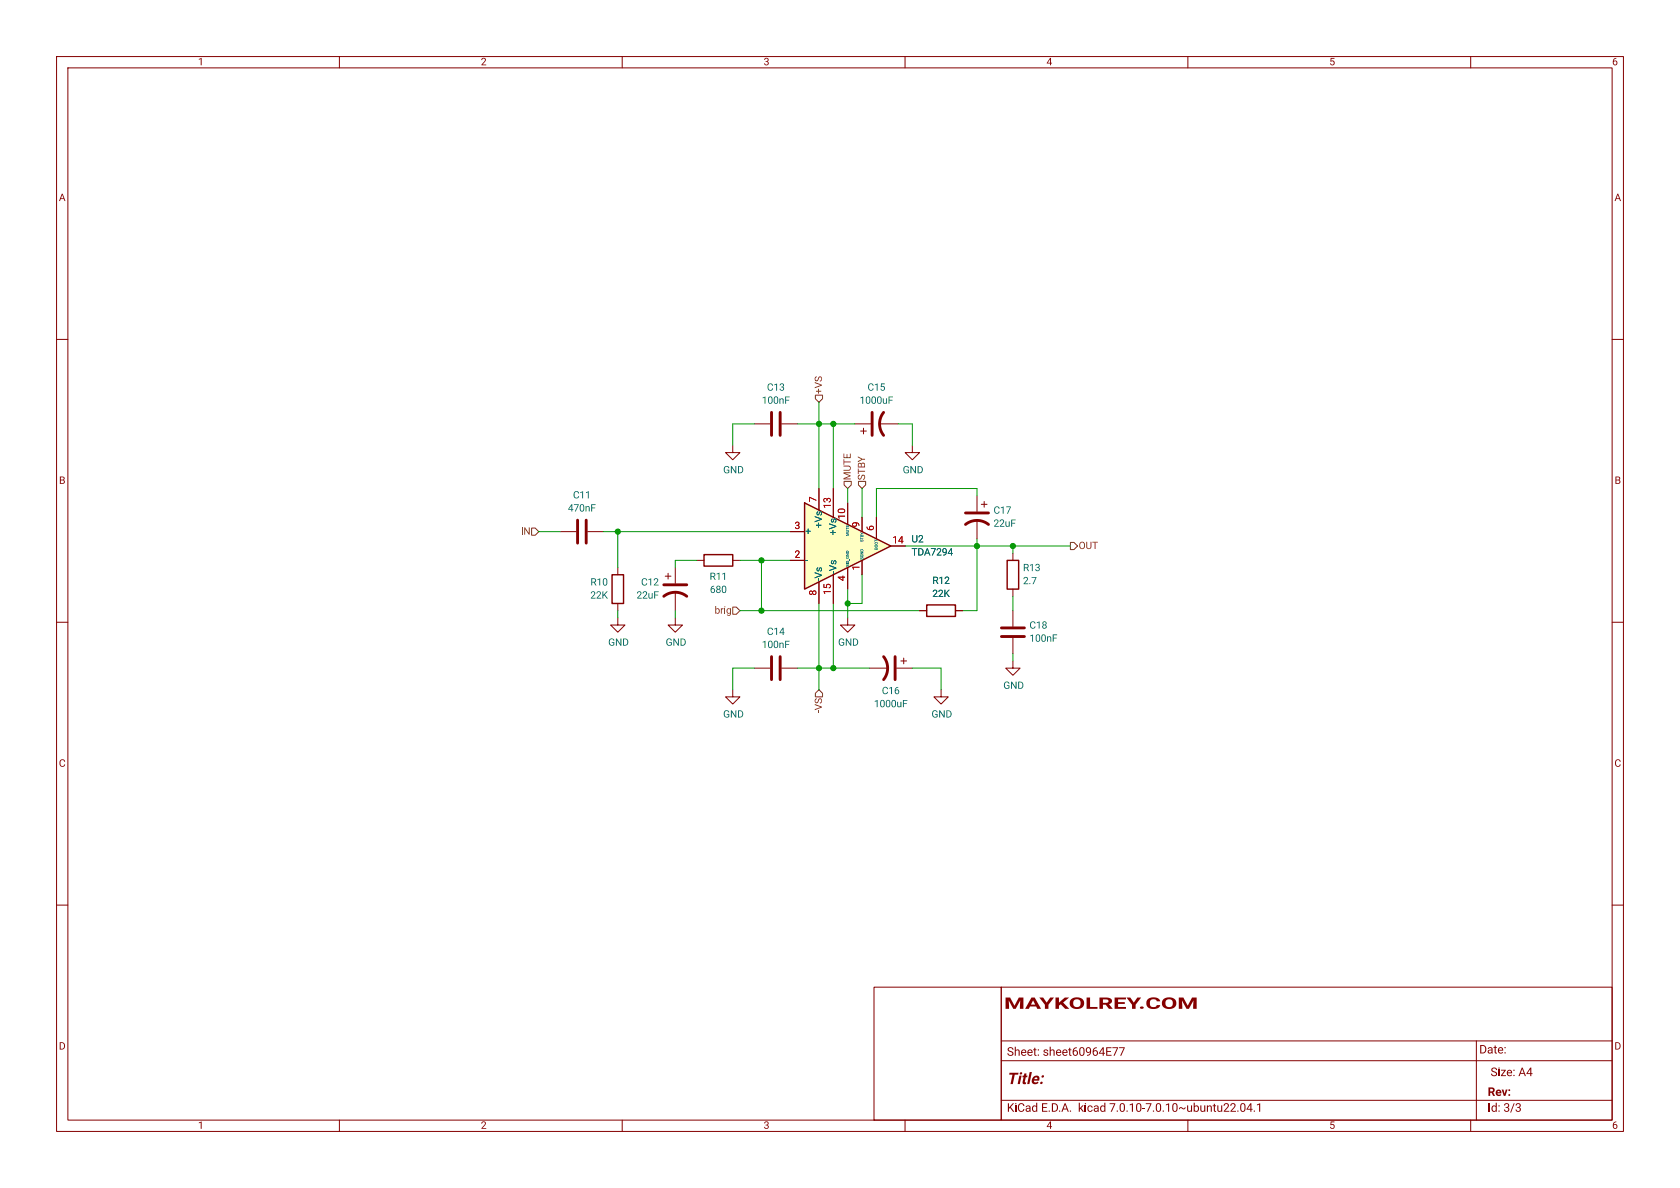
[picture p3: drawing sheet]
<svg xmlns="http://www.w3.org/2000/svg" width="297mm" height="210mm" viewBox="0 0 297 210" stroke-linecap="round" stroke-linejoin="round" font-family="sans-serif">
<g fill="none" stroke="#840000" stroke-width=".18">
<path d="M10 10h277v190h-277zM12 12h273v186h-273zM60 10v2M110 10v2M160 10v2M210 10v2M260 10v2M10 60h2M285 60h2M133.3 74.9h2.8M138.2 74.9h2.8M151.1 74.9h2.8"/>
<path d="M152.1 76.2h1.1M152.7 75.7v1M155.4 74.9h3.3M161.3 78.7v1.3h1.3l-1.3 1.3-1.3-1.3h1.3M123.2 99.1h1.3M129.5 99.1h1.3M172.7 87.6v2.8M172.7 91.9v3.4M173.5 89.2h1M174 88.6v1.1M179.1 97.8v1.3M10 110h2"/>
<path d="M109.2 109.2v1.3h1.3l-1.3 1.3-1.3-1.3h1.3M117.6 101.9h1M118.1 101.3v1.1M119.4 109.2v1.3h1.2l-1.2 1.3-1.3-1.3h1.3M119.4 100.3v2.8M119.4 104.6v3.4M153.7 118.1h3.3M158.5 118.1h2.8M159.3 116.8h1M159.8 116.3v1M162.6 108h1.2M168.9 108h1.3"/>
<path d="M179.1 116.8v1.3h1.2l-1.2 1.3-1.3-1.3h1.3M179.1 104.1v1.3M179.1 108v2.7M179.1 112.8v2.8M285 110h2M166.4 121.9v1.3h1.2l-1.2 1.3-1.3-1.3h1.3M10 160h2M285 160h2M154.5 174.5h22.5v23.5h-22.5zM177 174.5h108v23.5h-108zM60 198v2M110 198v2"/>
<path d="M160 198v2M177 194.5h108M177 187.5h108M177 184h108M210 198v2M260 198v2M261 184v14"/>
</g>
<path d="M136.4 72.9v4.1M137.9 72.9v4.1M154.2 72.9v4.1M156.2 72.9a3.3 3.3 0 0 0 0 4.1M170.7 92.7a3.3 3.3 0 0 1 4.1 0M170.7 90.7h4.1M117.3 105.4a3.3 3.3 0 0 1 4.1 0M117.3 103.4h4.1M156.2 116.1a3.3 3.3 0 0 1 0 4M158.2 116.1v4M177 111h4.1M177 112.5h4.1" fill="none" stroke="#840000" stroke-width=".51"/>
<path d="M124.5 98h5v2.1h-5zM178.1 99.1h2v5h-2zM163.8 106.9h5.1v2.1h-5.1z" fill="none" stroke="#840000" stroke-width=".25"/>
<path d="M142.2 88.9l15.3 7.6-15.3 7.6z" fill="#ffffc2"/>
<path d="M142.2 88.9l15.3 7.6-15.3 7.6z" fill="none" stroke="#840000" stroke-width=".25"/>
<path d="M139.7 99.1h2.5M139.7 94h2.5M147.3 86.4v5M149.9 88.9v3.8M152.4 99.1v2.5M147.3 101.6v5.1" fill="none" stroke="#840000" stroke-width=".18"/>
<path d="M142.8 93.5h.2v.3h.3v.2h-.3v.4h-.2v-.4h-.4v-.2h.4z" fill="#006464"/>
<g fill="none" stroke="#840000" stroke-width=".18">
<path d="M129.5 78.7v1.3h1.3l-1.3 1.3-1.2-1.3h1.2M99.1 94h2.8M103.9 94h2.8M139.7 94h2.5M139.7 99.1h2.5M144.8 86.4v3.8M147.3 86.4v5M149.9 88.9v3.8M152.4 91.4v2.6M152.4 99.1v2.5M154.9 91.4v3.9M109.2 100.3v1.3"/>
<path d="M109.2 106.7v1.3M133.3 118.1h2.8M138.2 118.1h2.8M144.8 102.9v3.8M147.3 101.6v5.1M149.9 109.2v1.3h1.2l-1.2 1.3-1.3-1.3h1.3M149.9 100.3v3.8M129.5 121.9v1.3h1.3l-1.3 1.3-1.2-1.3h1.2"/>
</g>
<path d="M102.1 91.9v4.1M103.6 91.9v4.1M136.4 116.1v4M137.9 116.1v4" fill="none" stroke="#840000" stroke-width=".51"/>
<path d="M108.2 101.6h2v5.1h-2z" fill="none" stroke="#840000" stroke-width=".25"/>
<path d="M144.1 69.9h1.3v.6l-.6 .6-.7-.6zM94 93.3h.6l.6 .7-.6 .6h-.6zM149.2 85.1h1.3v.6l-.6 .7-.7-.7zM151.8 85.1h1.2v.6l-.6 .7-.6-.7zM189.2 95.9h.7l.6 .6-.6 .7h-.7zM129.5 107.3h.7l.6 .7-.6 .6h-.7zM144.8 121.9l.6 .7v.6h-1.3v-.6z" fill="none" stroke="#725600" stroke-width=".18"/>
<g fill="none" stroke="#009600" stroke-width=".18">
<path d="M133.3 74.9h-3.8v3.8M141 74.9h10.1M144.8 71.1v15.3M147.3 74.9v11.5M158.7 74.9h2.6v3.8M95.2 94h3.9M106.7 94h33M109.2 94v6.3M123.2 99.1h-3.8v1.2M130.8 99.1h8.9M134.6 99.1v8.9M149.9 86.4v2.5"/>
<path d="M152.4 86.4v5M160 96.5h29.2M172.7 95.3v12.7h-2.5M172.7 87.6v-1.2h-17.8v5M179.1 96.5v1.3M109.2 108v1.2M119.4 108v1.2M130.8 108h31.8M133.3 118.1h-3.8v3.8M141 118.1h12.7M144.8 106.7v15.2M147.3 106.7v11.4"/>
<path d="M149.9 104.1v5.1M152.4 101.6v5.1h-2.5M161.3 118.1h5.1v3.8M179.1 105.4v2.6M179.1 115.6v1.2"/>
</g>
<path d="M142.8 93.5h.2v.3h.3v.2h-.3v.4h-.2v-.4h-.4v-.2h.4z" fill="#006464"/>
<path d="M144.8 86.4v3.8M152.4 91.4v2.6M154.9 91.4v3.9M144.8 102.9v3.8M149.9 100.3v3.8M162.6 108h1.2M168.9 108h1.3" fill="none" stroke="#840000" stroke-width=".18"/>
<g fill="#009600" stroke="#009600" stroke-width=".18">
<circle cx="144.8" cy="118.1" r=".46"/>
<circle cx="149.9" cy="106.7" r=".46"/>
<circle cx="172.7" cy="96.5" r=".46"/>
<circle cx="179.1" cy="96.5" r=".46"/>
<circle cx="147.3" cy="118.1" r=".46"/>
<circle cx="147.3" cy="74.9" r=".46"/>
<circle cx="144.8" cy="74.9" r=".46"/>
<circle cx="109.2" cy="94" r=".46"/>
<circle cx="134.6" cy="108" r=".46"/>
<circle cx="134.6" cy="99.1" r=".46"/>
</g>
<g font-size="2.8" fill="#840000">
<text x="177.5" y="179.2">MAYKOLREY.COM</text>
<text x="178" y="192.5">Title:</text>
</g>
<g font-size="2.1" fill="#840000">
<text x="178" y="187.2">Sheet:sheet60964E77</text>
<text x="261.5" y="186.8">Date:</text>
<text x="263.5" y="190.8">Size:A4</text>
<text x="178" y="197.1">KiCadE.D.A. kicad 7.0.10-7.0.10~ubuntu22.04.1</text>
<text x="263" y="194.3">Rev:</text>
<text x="263" y="197.1">Id: 3/3</text>
</g>
<g font-size="1.8" fill="#840000">
<text x="35" y="12.1">1</text>
<text x="85" y="12.1">2</text>
<text x="135" y="12.1">3</text>
<text x="185" y="12.1">4</text>
<text x="235" y="12.1">5</text>
<text x="285" y="12.1">6</text>
<text x="10.4" y="36.1">A</text>
<text x="285.4" y="36.1">A</text>
<text x="10.4" y="86.1">B</text>
<text x="285.4" y="86.1">B</text>
<text x="10.4" y="136.1">C</text>
<text x="285.4" y="136.1">C</text>
<text x="10.4" y="186.1">D</text>
<text x="285.4" y="186.1">D</text>
<text x="35" y="200.1">1</text>
<text x="85" y="200.1">2</text>
<text x="135" y="200.1">3</text>
<text x="185" y="200.1">4</text>
<text x="235" y="200.1">5</text>
<text x="285" y="200.1">6</text>
</g>
<g font-size="1.8" fill="#006464">
<text x="134.7" y="71.9">100nF</text>
<text x="135.6" y="69.6">C13</text>
<text x="152" y="71.9">1000uF</text>
<text x="153.4" y="69.6">C15</text>
<text x="101.3" y="88.6">C11</text>
<text x="127.8" y="84.2">GND</text>
<text x="159.6" y="84.2">GND</text>
<text x="100.4" y="90.9">470nF</text>
<text x="145.8" y="93.4" transform="rotate(-90 145.8 93.4)">+Vs</text>
<text x="148.4" y="94.6" transform="rotate(-90 148.4 94.6)">+Vs</text>
<text x="175.6" y="91.3">C17</text>
<text x="175.6" y="93.6">22uF</text>
<text x="142.4" y="100.1">-</text>
<text x="148.4" y="101.5" transform="rotate(-90 148.4 101.5)">-Vs</text>
<text x="161.1" y="96.4">U2</text>
<text x="161.1" y="98.7">TDA7294</text>
<text x="180.8" y="101.5">R13</text>
<text x="104.4" y="106.3">22K</text>
<text x="104.4" y="104">R10</text>
<text x="112.5" y="106.3">22uF</text>
<text x="113.3" y="104">C12</text>
<text x="125.5" y="103">R11</text>
<text x="125.5" y="105.3">680</text>
<text x="145.8" y="102.7" transform="rotate(-90 145.8 102.7)">-Vs</text>
<text x="164.8" y="106.1">22K</text>
<text x="164.8" y="103.7">R12</text>
<text x="180.8" y="103.8">2.7</text>
<text x="135.6" y="112.8">C14</text>
<text x="182" y="111.6">C18</text>
<text x="182" y="114">100nF</text>
<text x="107.5" y="114.7">GND</text>
<text x="117.7" y="114.7">GND</text>
<text x="134.7" y="115.1">100nF</text>
<text x="148.2" y="114.7">GND</text>
<text x="154.5" y="125.5">1000uF</text>
<text x="155.9" y="123.2">C16</text>
<text x="177.4" y="122.3">GND</text>
<text x="127.8" y="127.4">GND</text>
<text x="164.7" y="127.4">GND</text>
</g>
<g font-size="1.8" fill="#725600">
<text x="145.8" y="69.7" transform="rotate(-90 145.8 69.7)">+VS</text>
<text x="150.9" y="84.9" transform="rotate(-90 150.9 84.9)">MUTE</text>
<text x="153.5" y="84.9" transform="rotate(-90 153.5 84.9)">STBY</text>
<text x="92" y="95">IN</text>
<text x="190.7" y="97.6">OUT</text>
<text x="126.3" y="109">brig</text>
<text x="145.8" y="126.1" transform="rotate(-90 145.8 126.1)">-VS</text>
</g>
<g font-size="1.8" fill="#a90000">
<text x="144.5" y="88.8" transform="rotate(-90 144.5 88.8)">7</text>
<text x="147.1" y="89.9" transform="rotate(-90 147.1 89.9)">13</text>
<text x="140.5" y="93.7">3</text>
<text x="149.6" y="91.8" transform="rotate(-90 149.6 91.8)">10</text>
<text x="152.1" y="93.2" transform="rotate(-90 152.1 93.2)">9</text>
<text x="154.7" y="93.8" transform="rotate(-90 154.7 93.8)">6</text>
<text x="140.5" y="98.8">2</text>
<text x="152.1" y="100.8" transform="rotate(-90 152.1 100.8)">1</text>
<text x="157.8" y="96.3">14</text>
<text x="144.5" y="105.3" transform="rotate(-90 144.5 105.3)">8</text>
<text x="147.1" y="105.1" transform="rotate(-90 147.1 105.1)">15</text>
<text x="149.6" y="102.7" transform="rotate(-90 149.6 102.7)">4</text>
</g>
<g font-size=".7" fill="#006464">
<text x="150.3" y="94.7" transform="rotate(-90 150.3 94.7)">MUTE</text>
<text x="152.8" y="95.8" transform="rotate(-90 152.8 95.8)">STBY</text>
<text x="150.3" y="100.2" transform="rotate(-90 150.3 100.2)">SIG_GND</text>
<text x="152.8" y="98.9" transform="rotate(-90 152.8 98.9)">SGND</text>
<text x="155.4" y="97.2" transform="rotate(-90 155.4 97.2)">BOOT</text>
</g>
</svg>
